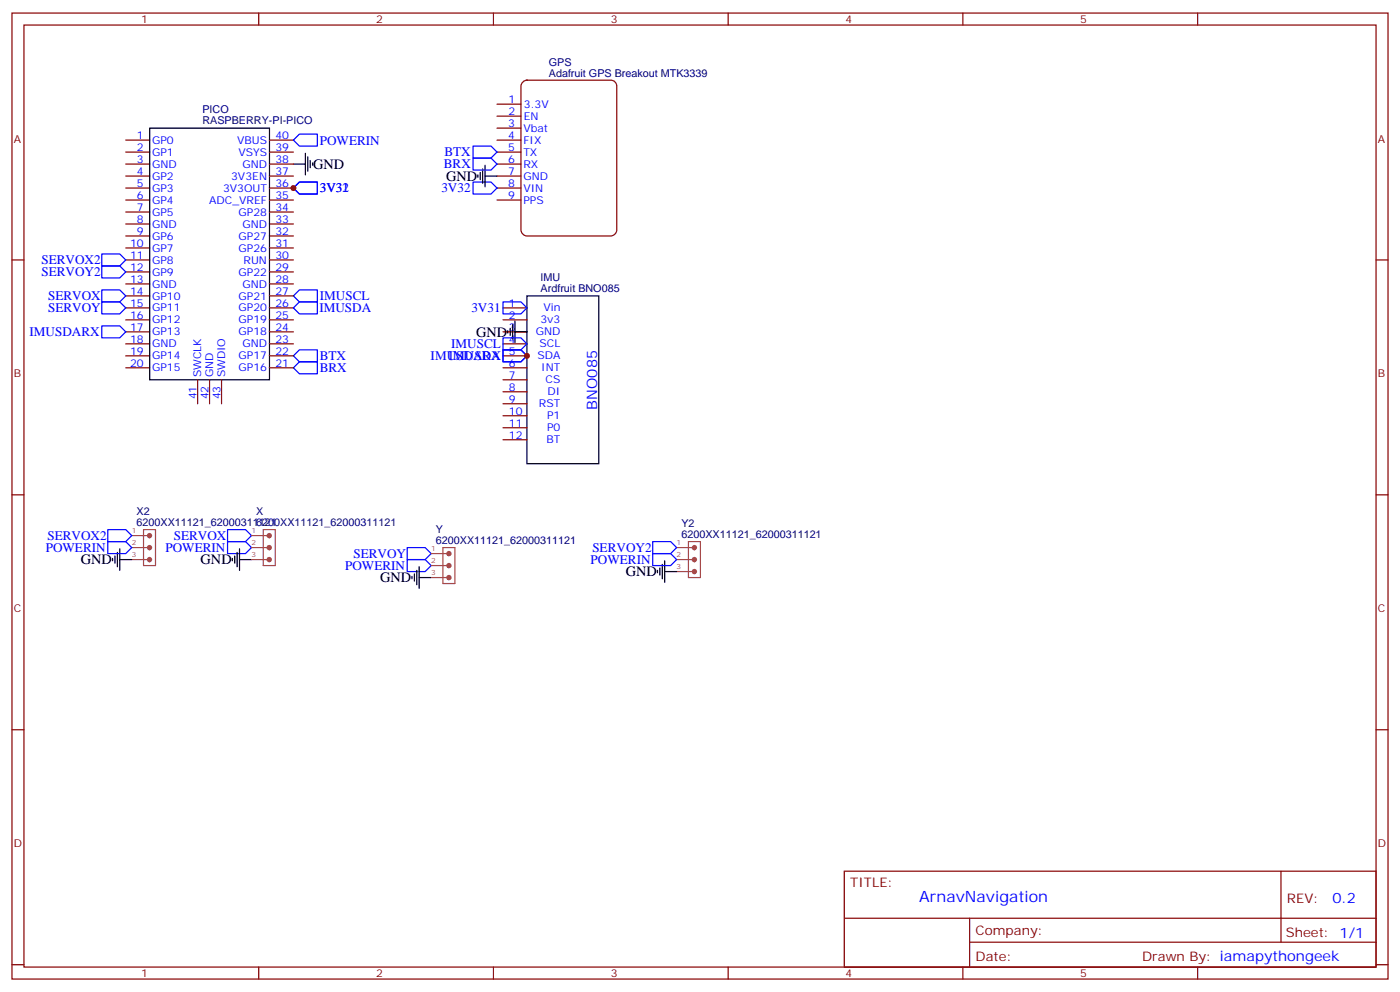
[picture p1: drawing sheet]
<svg xmlns="http://www.w3.org/2000/svg" width="412mm" height="292mm" viewBox="0 0 412 292" stroke-linecap="round" stroke-linejoin="round" font-family="sans-serif">
<g fill="none" stroke="#870000" stroke-width=".35">
<path d="M3.5 3.8h405.4v284.4h-405.4zM7.1 7.4h398.2v277.3h-398.2zM76.2 3.8v3.6M145.3 3.8v3.6M214.5 3.8v3.6M283.6 3.8v3.6M352.8 3.8v3.6M146.4 30.7h7.1M146.4 34.2h7.1M146.4 37.7h7.1M154 24.1l1.2-.5h24.7a1.76 1.76 0 0 1 1.8 1.8v42.3a1.89 1.89 0 0 1-1.8 1.8h-24.7a1.89 1.89 0 0 1-1.7-1.8v-42.3zM37 41.2h7.1"/>
<path d="M37 44.8h7.1M37 48.3h7.1M37 51.8h7.1M37 55.4h7.1M37 58.9h7.1M79.4 41.2h7M79.4 44.8h7M79.4 48.3h7M79.4 51.8h7M79.4 55.4h7M79.4 58.9h7M146.4 41.2h7.1"/>
<path d="M146.4 44.8h7.1M146.4 48.3h7.1M146.4 51.8h7.1M146.4 55.4h7.1M146.4 58.9h7.1M3.5 76.5h3.6M37 76.5h7.1M37 62.4h7.1M37 65.9h7.1M37 69.5h7.1M37 73h7.1M79.4 76.5h7"/>
<path d="M79.4 62.4h7M79.4 65.9h7M79.4 69.5h7M79.4 73h7M405.3 76.5h3.6M37 90.6h7.1M37 94.2h7.1M37 97.7h7.1M37 80h7.1M37 83.6h7.1M37 87.1h7.1M79.4 90.6h7"/>
<path d="M79.4 94.2h7M79.4 97.7h7M79.4 80h7M79.4 83.6h7M79.4 87.1h7M148.2 90.6h7M148.2 94.2h7M148.2 97.7h7M37 101.2h7.1M37 104.7h7.1M37 108.3h7.1M58.2 111.8v7.1"/>
<path d="M61.7 111.8v7.1M65.3 111.8v7.1M79.4 101.2h7M79.4 104.7h7M79.4 108.3h7M148.2 101.2h7M148.2 104.7h7M148.2 108.3h7M148.2 111.8h7M148.2 115.3h7M148.2 118.9h7M148.2 122.4h7"/>
<path d="M148.2 125.9h7M148.2 129.4h7M3.5 145.7h3.6M405.3 145.7h3.6M3.5 214.8h3.6M405.3 214.8h3.6M248.7 256.4h156.6v28.3h-156.6zM377.3 256.5v20.8M248.7 270.3h156.5M285.6 277.3h119.6M285.6 270.3v14.1M3.5 284h3.6"/>
<path d="M76.2 284.7v3.5M145.3 284.7v3.5M214.5 284.7v3.5M283.6 284.7v3.5M352.8 284.7v3.5M405.3 284h3.6"/>
</g>
<g fill="none" stroke="#000" stroke-width=".35">
<path d="M44.1 37.7h35.3v74.1h-35.3zM86.4 48.3h3.6M90 45.1v6.4M90.7 46.2v4.2M91.4 47.2v2.2M92.1 47.9v.7M140.8 51.5v.7M141.5 50.8v2.1M142.2 49.7v4.2M142.9 51.8h3.5M142.9 48.6v6.4M149.6 97.3v.7"/>
<path d="M150.3 96.6v2.1M151 95.6v4.2M151.7 97.7h3.5M151.7 94.5v6.4M155.2 87.1h21.2v49.4h-21.2zM33.2 164.4v.7M33.9 163.7v2.1M34.6 162.6v4.2M35.3 164.7h3.5M35.3 161.5v6.4M68.4 164.4v.7M69.1 163.7v2.1"/>
<path d="M69.8 162.6v4.2M70.6 164.7h3.5M70.6 161.5v6.4M121.4 169.7v.7M122.1 168.9v2.2M122.8 167.9v4.2M123.5 170h3.5M123.5 166.8v6.4M193.7 167.9v.7M194.4 167.2v2.1M195.1 166.1v4.3M195.8 168.2h3.5"/>
<path d="M195.8 165.1v6.3"/>
</g>
<g fill="none" stroke="#00f" stroke-width=".35">
<path d="M86.4 55.4l1.8-1.8h5.3v3.5h-5.3zM86.4 41.2l1.8-1.7h5.3v3.5h-5.3zM139.3 53.6h5.3l1.8 1.8-1.8 1.7h-5.3zM139.3 43h5.3l1.8 1.8-1.8 1.7h-5.3zM139.3 46.5h5.3l1.8 1.8-1.8 1.8h-5.3zM30 74.8h5.3l1.7 1.7-1.7 1.8h-5.3zM30 78.3h5.3l1.7 1.7-1.7 1.8h-5.3zM30 95.9h5.3l1.7 1.8-1.7 1.7h-5.3zM30 85.3h5.3l1.7 1.8-1.7 1.8h-5.3zM30 88.9h5.3l1.7 1.7-1.7 1.8h-5.3zM86.4 87.1l1.8-1.8h5.3v3.6h-5.3zM86.4 90.6l1.8-1.7h5.3v3.5h-5.3z"/>
<path d="M148.2 88.9h5.3l1.7 1.7-1.7 1.8h-5.3zM148.2 99.4h5.3l1.7 1.8-1.7 1.8h-5.3zM86.4 104.7l1.8-1.7h5.3v3.5h-5.3zM86.4 108.3l1.8-1.8h5.3v3.5h-5.3zM148.2 103h5.3l1.7 1.7-1.7 1.8h-5.3zM31.7 155.9h5.3l1.8 1.8-1.8 1.7h-5.3zM31.7 159.4h5.3l1.8 1.8-1.8 1.7h-5.3zM67 159.4h5.3l1.8 1.8-1.8 1.7h-5.3zM67 155.9h5.3l1.8 1.8-1.8 1.7h-5.3zM192.3 159.4h5.3l1.7 1.8-1.7 1.7h-5.3zM119.9 164.7h5.3l1.8 1.8-1.8 1.7h-5.3zM119.9 161.2h5.3l1.8 1.7-1.8 1.8h-5.3z"/>
<path d="M192.3 162.9h5.3l1.7 1.8-1.7 1.8h-5.3z"/>
</g>
<g fill="none" stroke="#a64a4a" stroke-width=".35">
<path d="M38.8 157.7h5.2M42.3 155.9h3.5v10.6h-3.5zM74.1 157.7h5.2M77.6 155.9h3.5v10.6h-3.5zM202.8 159.4h3.5v10.6h-3.5zM38.8 161.2h5.2M38.8 164.7h5.2M74.1 161.2h5.2M74.1 164.7h5.2M127 166.5h5.2M127 162.9h5.2M127 170h5.2"/>
<path d="M130.5 161.2h3.5v10.6h-3.5zM199.3 161.2h5.3M199.3 164.7h5.3M199.3 168.2h5.3"/>
</g>
<g fill="none" stroke="#a64a4a" stroke-width=".88">
<circle cx="44" cy="157.7" r=".35"/>
<circle cx="79.3" cy="157.7" r=".35"/>
<circle cx="44" cy="161.2" r=".35"/>
<circle cx="44" cy="164.7" r=".35"/>
<circle cx="79.3" cy="161.2" r=".35"/>
<circle cx="79.3" cy="164.7" r=".35"/>
<circle cx="132.2" cy="162.9" r=".35"/>
<circle cx="132.2" cy="166.5" r=".35"/>
<circle cx="132.2" cy="170" r=".35"/>
<circle cx="204.6" cy="168.2" r=".35"/>
<circle cx="204.6" cy="161.2" r=".35"/>
<circle cx="204.6" cy="164.7" r=".35"/>
</g>
<g fill="#c00">
<circle cx="86.4" cy="55.4" r=".88"/>
<circle cx="155.2" cy="104.7" r=".88"/>
</g>
<text font-size="4.6" fill="#00f" x="270.8" y="265.5">ArnavNavigation</text>
<g font-size="4.2">
<text x="92.3" y="49.7">GND</text>
<text x="131.4" y="53.2">GND</text>
<text x="140.2" y="99.1">GND</text>
<text x="23.8" y="166.1">GND</text>
<text x="59.1" y="166.1">GND</text>
<text x="112" y="171.4">GND</text>
<text x="184.3" y="169.7">GND</text>
</g>
<g font-size="4.2" fill="#00f">
<text x="175.9" y="120.5" transform="rotate(-90 175.9 120.5)">BNO085</text>
<text x="392.5" y="265.7">0.2</text>
</g>
<g font-size="3.9" fill="#00f">
<text x="94.2" y="42.5">POWERIN</text>
<text x="130.9" y="46">BTX</text>
<text x="130.7" y="49.5">BRX</text>
<text x="94.2" y="56.7">3V32</text>
<text x="100.9" y="56.7">1</text>
<text x="130" y="56.6">3V32</text>
<text x="12.2" y="77.8">SERVOX2</text>
<text x="12.2" y="81.3">SERVOY2</text>
<text x="14.1" y="88.3">SERVOX</text>
<text x="94.2" y="88.4">IMUSCL</text>
<text x="14.1" y="91.9">SERVOY</text>
<text x="94.1" y="91.9">IMUSDA</text>
<text x="138.8" y="91.9">3V31</text>
<text x="8.7" y="98.9">IMUSDARX</text>
<text x="94.2" y="106">BTX</text>
<text x="126.9" y="106">IMUSDARX</text>
<text x="132.2" y="106">IMUSDA</text>
<text x="132.9" y="102.4">IMUSCL</text>
<text x="94.2" y="109.6">BRX</text>
<text x="14" y="158.9">SERVOX2</text>
<text x="51.2" y="158.9">SERVOX</text>
<text x="13.5" y="162.4">POWERIN</text>
<text x="48.7" y="162.4">POWERIN</text>
<text x="101.7" y="167.7">POWERIN</text>
<text x="104.1" y="164.2">SERVOY</text>
<text x="174" y="165.9">POWERIN</text>
<text x="174.5" y="162.5">SERVOY2</text>
</g>
<g font-size="3.9" fill="#800">
<text x="250.5" y="261">TITLE:</text>
<text x="379.1" y="265.7">REV:</text>
<text x="287.4" y="275.2">Company:</text>
<text x="378.7" y="275.8">Sheet: 1/1</text>
<text x="287.4" y="282.9">Date:</text>
<text x="336.4" y="283">Drawn By: iamapythongeek</text>
</g>
<g font-size="3.2" fill="#800">
<text x="41.6" y="6.8">1</text>
<text x="110.8" y="6.8">2</text>
<text x="179.9" y="6.8">3</text>
<text x="249.1" y="6.8">4</text>
<text x="318.2" y="6.8">5</text>
<text x="4.1" y="41.9">A</text>
<text x="405.9" y="41.9">A</text>
<text x="4.1" y="111.1">B</text>
<text x="405.9" y="111.1">B</text>
<text x="4.1" y="180.2">C</text>
<text x="405.9" y="180.2">C</text>
<text x="4.1" y="249.4">D</text>
<text x="405.9" y="249.4">D</text>
<text x="41.6" y="287.7">1</text>
<text x="110.8" y="287.7">2</text>
<text x="179.9" y="287.7">3</text>
<text x="249.1" y="287.7">4</text>
<text x="318.2" y="287.7">5</text>
</g>
<g font-size="3.2" fill="#000080">
<text x="161.7" y="22.5">Adafruit GPS Breakout MTK3339</text>
<text x="161.7" y="19.4">GPS</text>
<text x="59.6" y="33.4">PICO</text>
<text x="59.6" y="36.5">RASPBERRY-PI-PICO</text>
<text x="159.3" y="82.7">IMU</text>
<text x="159.3" y="85.9">Ardfruit BNO085</text>
<text x="40.2" y="154.8">6200XX11121_62000311121</text>
<text x="40.2" y="151.6">X2</text>
<text x="75.5" y="154.8">6200XX11121_62000311121</text>
<text x="75.5" y="151.6">X</text>
<text x="200.7" y="155.1">Y2</text>
<text x="128.4" y="160.1">6200XX11121_62000311121</text>
<text x="128.4" y="156.9">Y</text>
<text x="200.7" y="158.4">6200XX11121_62000311121</text>
</g>
<g font-size="3.2" fill="#00f">
<text x="149.8" y="30.3">1</text>
<text x="149.8" y="33.8">2</text>
<text x="154.3" y="31.8">3.3V</text>
<text x="154.3" y="35.2">EN</text>
<text x="40.3" y="40.9">1</text>
<text x="81.1" y="40.9">40</text>
<text x="149.7" y="37.4">3</text>
<text x="149.7" y="40.9">4</text>
<text x="154.2" y="38.8">Vbat</text>
<text x="40.3" y="44.4">2</text>
<text x="40.3" y="47.9">3</text>
<text x="44.8" y="42.3">GP0</text>
<text x="44.8" y="45.8">GP1</text>
<text x="69.8" y="42.3">VBUS</text>
<text x="70.2" y="45.8">VSYS</text>
<text x="81.1" y="47.9">38</text>
<text x="81.1" y="44.4">39</text>
<text x="149.7" y="44.4">5</text>
<text x="149.7" y="47.9">6</text>
<text x="154.2" y="42.3">FIX</text>
<text x="154.2" y="45.8">TX</text>
<text x="40.3" y="51.5">4</text>
<text x="44.8" y="49.4">GND</text>
<text x="44.8" y="52.9">GP2</text>
<text x="68.1" y="52.9">3V3EN</text>
<text x="71.4" y="49.4">GND</text>
<text x="81.1" y="51.5">37</text>
<text x="149.7" y="51.5">7</text>
<text x="154.2" y="49.4">RX</text>
<text x="154.2" y="52.9">GND</text>
<text x="40.3" y="55">5</text>
<text x="40.3" y="58.5">6</text>
<text x="44.8" y="56.4">GP3</text>
<text x="44.8" y="59.9">GP4</text>
<text x="61.6" y="59.9">ADC_VREF</text>
<text x="65.7" y="56.4">3V3OUT</text>
<text x="81.1" y="58.5">35</text>
<text x="81.1" y="55">36</text>
<text x="149.7" y="55">8</text>
<text x="149.7" y="58.5">9</text>
<text x="154.2" y="56.4">VIN</text>
<text x="154.2" y="59.9">PPS</text>
<text x="40.3" y="62.1">7</text>
<text x="40.3" y="65.6">8</text>
<text x="44.8" y="63.5">GP5</text>
<text x="70.3" y="63.5">GP28</text>
<text x="81.1" y="65.6">33</text>
<text x="81.1" y="62.1">34</text>
<text x="40.3" y="69.1">9</text>
<text x="44.8" y="67">GND</text>
<text x="44.8" y="70.5">GP6</text>
<text x="70.3" y="70.5">GP27</text>
<text x="71.4" y="67">GND</text>
<text x="81.1" y="69.1">32</text>
<text x="38.3" y="72.6">10</text>
<text x="38.3" y="76.2">11</text>
<text x="44.8" y="74">GP7</text>
<text x="44.8" y="77.6">GP8</text>
<text x="70.3" y="74">GP26</text>
<text x="71.8" y="77.6">RUN</text>
<text x="81.1" y="76.2">30</text>
<text x="81.1" y="72.6">31</text>
<text x="38.3" y="79.7">12</text>
<text x="38.3" y="83.2">13</text>
<text x="44.8" y="81.1">GP9</text>
<text x="70.3" y="81.1">GP22</text>
<text x="81.1" y="83.2">28</text>
<text x="81.1" y="79.7">29</text>
<text x="38.3" y="86.7">14</text>
<text x="44.8" y="84.6">GND</text>
<text x="44.8" y="88.2">GP10</text>
<text x="70.3" y="88.2">GP21</text>
<text x="71.4" y="84.6">GND</text>
<text x="81.1" y="86.7">27</text>
<text x="38.3" y="90.3">15</text>
<text x="38.3" y="93.8">16</text>
<text x="44.8" y="91.7">GP11</text>
<text x="44.8" y="95.2">GP12</text>
<text x="70.3" y="95.2">GP19</text>
<text x="70.3" y="91.7">GP20</text>
<text x="81.1" y="93.8">25</text>
<text x="81.1" y="90.3">26</text>
<text x="149.9" y="90.3">1</text>
<text x="149.9" y="93.8">2</text>
<text x="159.2" y="95.2">3v3</text>
<text x="160.1" y="91.7">Vin</text>
<text x="38.3" y="97.3">17</text>
<text x="38.3" y="100.9">18</text>
<text x="44.8" y="98.7">GP13</text>
<text x="70.3" y="98.7">GP18</text>
<text x="81.1" y="100.9">23</text>
<text x="81.1" y="97.3">24</text>
<text x="149.9" y="97.3">3</text>
<text x="149.9" y="100.9">4</text>
<text x="157.8" y="98.7">GND</text>
<text x="38.3" y="104.4">19</text>
<text x="38.3" y="107.9">20</text>
<text x="44.8" y="102.3">GND</text>
<text x="44.8" y="105.8">GP14</text>
<text x="70.3" y="105.8">GP17</text>
<text x="71.4" y="102.3">GND</text>
<text x="81.1" y="104.4">22</text>
<text x="81.1" y="107.9">21</text>
<text x="149.9" y="104.4">5</text>
<text x="149.9" y="107.9">6</text>
<text x="158.3" y="105.8">SDA</text>
<text x="159" y="102.3">SCL</text>
<text x="44.8" y="109.3">GP15</text>
<text x="59.3" y="111.1" transform="rotate(-90 59.3 111.1)">SWCLK</text>
<text x="62.8" y="111.1" transform="rotate(-90 62.8 111.1)">GND</text>
<text x="66.3" y="111.1" transform="rotate(-90 66.3 111.1)">SWDIO</text>
<text x="70.3" y="109.3">GP16</text>
<text x="149.9" y="111.4">7</text>
<text x="159.4" y="109.3">INT</text>
<text x="160.7" y="112.9">CS</text>
<text x="57.9" y="117.6" transform="rotate(-90 57.9 117.6)">41</text>
<text x="61.4" y="117.6" transform="rotate(-90 61.4 117.6)">42</text>
<text x="64.9" y="117.6" transform="rotate(-90 64.9 117.6)">43</text>
<text x="149.9" y="115">8</text>
<text x="149.9" y="118.5">9</text>
<text x="158.8" y="119.9">RST</text>
<text x="161.3" y="116.4">DI</text>
<text x="149.9" y="122">10</text>
<text x="149.9" y="125.6">11</text>
<text x="161.2" y="123.4">P1</text>
<text x="149.9" y="129.1">12</text>
<text x="161" y="130.5">BT</text>
<text x="161.2" y="127">P0</text>
</g>
<g font-size="2.1" fill="#a54b4b">
<text x="38.8" y="157">1</text>
<text x="38.8" y="160.5">2</text>
<text x="74.1" y="157">1</text>
<text x="74.1" y="160.5">2</text>
<text x="199.3" y="160.5">1</text>
<text x="38.8" y="164">3</text>
<text x="74.1" y="164">3</text>
<text x="127" y="162.3">1</text>
<text x="127" y="165.8">2</text>
<text x="199.3" y="164">2</text>
<text x="199.3" y="167.5">3</text>
<text x="127" y="169.3">3</text>
</g>
</svg>
